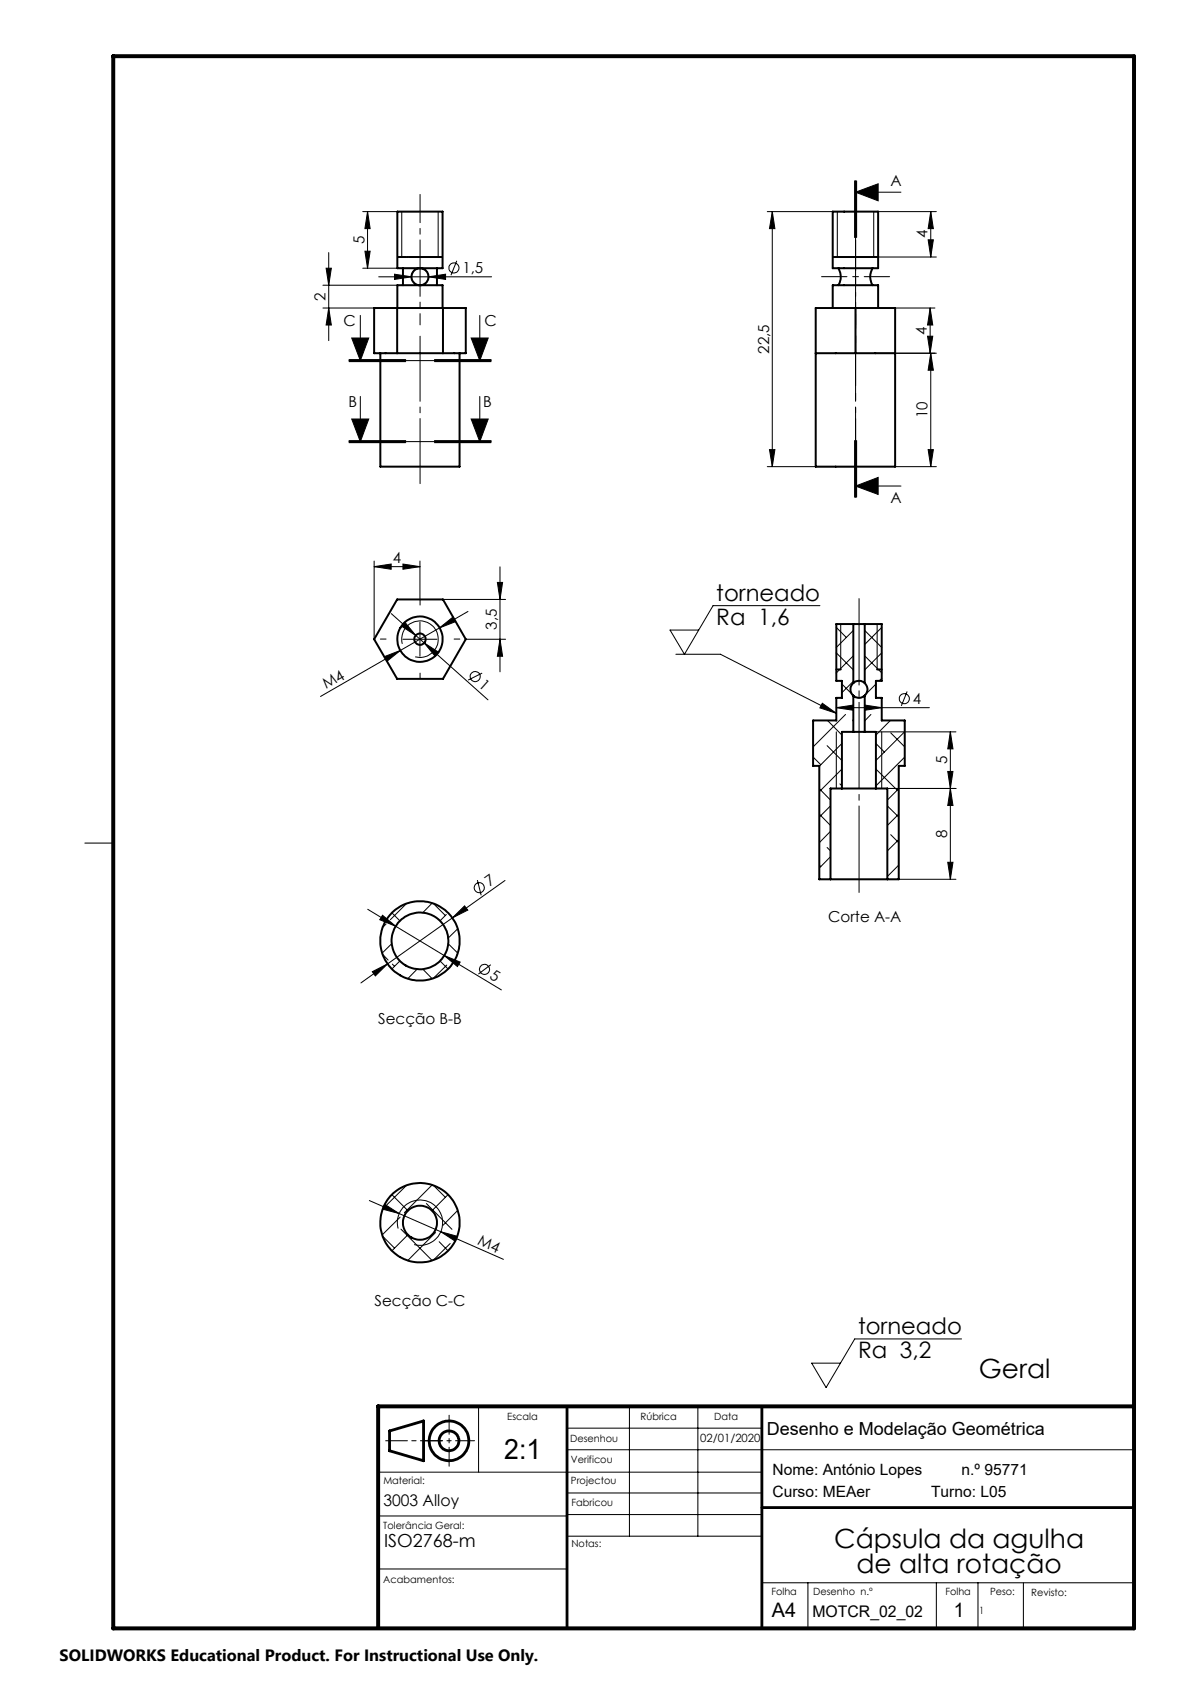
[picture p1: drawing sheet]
<svg xmlns="http://www.w3.org/2000/svg" width="210mm" height="297mm" viewBox="0 0 210 297" stroke-linecap="round" stroke-linejoin="round" font-family="sans-serif">
<g fill="none" stroke="#000" stroke-width=".18">
<path d="M64 37.3h10M64.8 37.3v10M64.8 37.3l.5 3h-1zM70.8 37.3v8M77.3 37.3v8M135.3 37.3h15.5M136.2 37.3l.4 3h-.9zM136.2 37.3v45M147.6 37.3v8M150.7 31.9v10M150.8 33.9h8.1M150.8 33.9l4-1.5v3z"/>
<path d="M150.9 31.9v10M151 31.9v10M164.1 37.3l.5 3h-.9zM164.1 37.3v8M165.1 37.3h-11v8h11M56.9 54.3h9.1M56.9 50.3h13.2M57.5 47.3h.9l-.4 3zM58 54.3l.4 3h-.9zM58 44.6v15.5M62 59.6h3l-1.5 4zM63.5 55.6v8"/>
<path d="M64 47.3h10M64.3 44.3h1l-.5 3zM66.8 48.8h19.9M69.6 48.4l3 .4-3 .5zM75.6 48.8l3-.4v.9zM80.5 46l-1 2.5M83.1 59.6h3l-1.5 4zM84.6 55.6v8M157.8 54.3h7.1M163.5 59.3h1l-.5 3zM163.7 42.3h.9l-.5 3zM164 54.3l.5 3h-1z"/>
<path d="M164 54.3v8M61.5 78.1h10zM61.5 77.9h10M61.5 77.7h10M61.5 63.6h10M61.5 63.4h10M61.5 63.8h10M62 73.9h3l-1.5 4zM63.5 69.9v8M76.6 77.9h10M76.6 77.7h10M76.6 78.1h10"/>
<path d="M76.6 63.6h10M76.6 63.4h10M76.6 63.8h10M83.1 73.9h3l-1.5 4zM84.6 69.9v8M135.7 79.3h.9l-.4 3zM150.7 77.7v10M150.9 77.7v10M151 77.7v10M154.3 62.3h10.8M163.7 79.3h.9l-.5 3zM164.1 62.3v20"/>
<path d="M164.1 62.3l.5 3h-.9zM66 99.9l3-.4v.9zM66 99v13.7M66 99.9h8M71 99.5l3 .4-3 .5zM74 99v6.7M88.2 100v18.5M135.3 82.3h15.5M150.8 85.7h8.1M150.8 85.7l4-1.5v3zM157.8 82.3h7.3M67.8 115.8l2.8-1.1-2.4 1.9z"/>
<path d="M69 108.2l4.3 3.9M70.6 114.7l-14.1 8.1M70.9 113.6a3.2 3.2 0 0 1 2.9-4.1 3.2 3.2 0 0 1 3.5 3.5 3.2 3.2 0 0 1-4.1 2.8M71 112.7h6M71.4 109.7l1.9 2.4-2.5-1.7zM73.3 112.1l1.5 1.3M74 109.7v6M74.8 113.4l11.2 10M74.8 113.4l2.5 1.6-.6 .7zM77.5 110.7l2.4-1.9 .4 .8zM77.5 110.7l-6.9 4M78.1 105.7h11"/>
<path d="M82.1 112.7h7M82.5 107.8l-5 2.9M85 118.7l-2.5 1.2M87.7 102.7h.9l-.4 3zM88.2 112.7l.4 3h-.9zM119.2 115.4h7.8l20.5 10.4M144.6 106.8h-18.9l-5 8.6-2.6-4.3h5.1M147.5 115.1l3 3M147.5 110.7l1.7 1.7M148.2 110.1v8M150.5 111.2l-3 3M150.5 115.7l-3 3"/>
<path d="M152.5 111.2l3 3M152.6 115.8l2.9 2.9M154.7 110.1v8M155.5 110.7l-3 3M155.5 115.1l-3 3M155.5 119.7l-.5 .4M143.4 133.5l1.3 1.4M143.5 127.1l-.1 .1M144.5 139.1l1.9 2M145 124l2.5 1.8-2.9-1zM145.8 131.5l2.6 2.6M145.9 127.1l2.5 2.5"/>
<path d="M147.5 129.1v10M147.5 124.8l3-.4v.9zM147.5 124.8h16.4M147.5 123.1v.1M148.1 138.3l.3 .3M148.4 131.1l-3.9 4M148.4 135.6l-3.9 4M148.4 120.6l1.8 1.8M149.1 126l-5.7 5.7M150.3 127l.2 .1M150.5 120.2l-2.1 2M152.5 124.4l3 .4-3 .5z"/>
<path d="M153.6 126l-1.1 1.1M154.4 129.1h14.2M154.4 120.6l-1.7 1.8M154.4 135.6l3.8 3.7M154.4 131.1l1.5 1.5M155.4 123.1l.1 .1M155.5 129.1v10M156.5 139.1h12.1M157 127.1l-2.6 2.5M157.1 129.3l2.4 2.4M158.5 139.1l-2 2M159.4 127.1l.1 .1"/>
<path d="M159.5 129l-5.1 5.1M159.5 133.5l-5.1 5.1M159.9 122l-1 2.5M167.1 136.1h.9l-.4 3zM167.6 129.1l.4 3h-.9zM167.6 139.1l.4 3h-.9zM167.6 129.1v26M15 148.7h5M71.6 159.4l-2.8 2.8M76.2 159.3l-1.7 1.7M76.4 159.4l2.1 2.1M84.2 155.2l.6 2.7"/>
<path d="M89 155.3l-20.7 14.7M144.5 152.6l.2 .2M144.5 143.6l1.9 2M145.8 149.5l.6 .6M146.4 142.1l-1.9 2M146.4 146.6l-1.9 2M146.4 151.1l-1.9 2M156.5 142.1l2 2M157.1 147.2l1.4 1.4M158.5 155.1h10.1M158.5 143.6l-2 2M158.5 148.1l-2 2"/>
<path d="M158.5 152.6l-2 2M167.1 152.1h.9l-.4 3zM64.8 160.4l13.5 8.1M65.7 171.4l2.6-1.4-2.1 2.1zM67.5 161.4l2.3 2-2.8-1.2zM67.5 168.3l.9 1M68.1 162.9l-.6 .6M68.3 170l-4.7 3.4M69.1 166.4l-1.7 1.7M69.1 161l1.4 1.4M69.2 170l.4 .4M70.5 169.5l-1.4 1.4"/>
<path d="M73.6 170.9l-1.7 1.7M74.5 170.9l1.7 1.7M77.6 169.5l1.4 1.4M78.3 168.5l10.1 6.1M78.3 168.5l2.8 1.2-.5 .8zM78.7 161.3l-1.1 1.1M78.8 170.2l-2.4 2.3M79 166.4l1.7 1.7M79.8 161.9l2.1-2.1 .6 .7zM80.6 168.3l-.1 .1M80.7 163.8l-1.7 1.6M86.5 170.1l-2.2 1.7"/>
<path d="M65.1 211.7l12.6 5.5M67.5 218l2.1 2.1M67.8 212.4l2.6 1.6-2.9-.7zM69.1 210.7l2.8 2.8M70.2 216.7a4 4 0 0 1 3.5-5 4 4 0 0 1 4.3 4.3 4 4 0 0 1-5 3.5M70.6 214.7l-3.2 3.1M70.7 216.8l5.5 5.5M71.6 209.1l-3.4 3.4M71.9 217.8l-2.8 2.8M75.2 212.3l4.5 4.5M76.2 209l-4.9 4.9M76.4 209.1l2.1 2.1"/>
<path d="M76.8 217.4l-4.9 4.9M77.4 219l1.6 1.6M77.7 217.2l2.9 .8-.3 .9zM77.7 217.2l11.1 4.9M79 210.7l-2.8 2.8M79.4 219.3l-3 2.9M80.7 213.5l-2.6 2.6M169.5 236.1h-18.8l-5 8.6-2.6-4.3h5.1M66.7 259.6h67.6M84.4 248v11.6M100 251.9h34.3M100 255.7h100"/>
<path d="M111 248v22.9M123 248v22.9M66.7 276.7h33.3M66.7 267.4h33.3M100 270.9h34.3M100 263.3h34.3M100 267.1h34.3M134.3 279.1h65.5M142.5 279.1v8M165.1 279.1v8M172.4 279.1v8M180.4 279.1v8"/>
<circle cx="74.1" cy="48.8" r="1.5"/>
<circle cx="80" cy="47.3" r=".89"/>
<circle cx="83.8" cy="119.3" r=".88"/>
<circle cx="159.4" cy="123.2" r=".89"/>
<circle cx="84.5" cy="156.6" r=".88"/>
<circle cx="85.4" cy="170.9" r=".89"/>
</g>
<g fill="none" stroke="#000" stroke-width=".35">
<path d="M70.1 37.3h7.9v10h-7.9zM146.8 37.3h8v10h-8zM66 54.3h16.1v8h-16.1zM70.1 45.3h7.9M71 47.3v3M77 47.3v3M78 54.3v-4h-7.9l-.1 12M78.1 54.3v8M143.8 54.3h14v28h-14zM146.8 54.3v-4h8v4M146.8 45.3h8M147.8 47.3a3.1 3.1 0 0 1 0 3"/>
<path d="M150.8 54.3v8M153.8 47.3a3 3 0 0 0 0 3M67.1 62.3v20h13.9v-20M143.8 62.3h14M70 105.7h8.1l4 7-4 7h-8.1l-4-7zM147.5 118.1h.7M150.5 110.1h2M150.5 110.1h-3v10h.9v3h-.9v4h-4.1v8h1.1v20h1.9M150.5 110.1v10.4M152.5 110.1h3v10h-1.1v3h1.1v4h4v8h-1v20h-2M152.5 110.1v10.4M154.7 118.1h.8"/>
<path d="M148.4 139.1h6M148.4 139.1h-2v16M150.5 120.5a1.5 1.5 0 0 0 0 2.2M150.5 120.5a1.49 1.49 0 0 1 2 0M150.5 122.7a1.48 1.48 0 0 0 2 0M150.5 129.1h2M150.5 129.1h-2.1v10M150.5 122.7v6.4M152.5 120.5a1.5 1.5 0 0 1 0 2.2M152.5 129.1h1.9v10M152.5 122.7v6.4M154.4 139.1h2.1v16"/>
<path d="M146.4 155.1h10.1"/>
<circle cx="74.1" cy="48.8" r="1.51"/>
<circle cx="74.1" cy="112.7" r="4"/>
<circle cx="74.1" cy="112.7" r="1.01"/>
<circle cx="74" cy="166" r="7"/>
<circle cx="74.1" cy="166" r="5"/>
<circle cx="74" cy="215.6" r="7"/>
<circle cx="74" cy="215.6" r="3"/>
</g>
<g fill="none" stroke="#000" stroke-width=".5">
<path d="M68.7 252.4l6-1.8v7l-6-1.7zM100 248v39.1M134.3 248v39.1M134.3 265.9h65.5"/>
<circle cx="79.2" cy="254.1" r="3.5"/>
<circle cx="79.2" cy="254.1" r="1.76"/>
</g>
<path d="M74.1 47.3v3M150.9 47.3v3M68.1 112.7h-1M74.1 106.7v-1M74.1 118.7v1M80.1 112.7h1" fill="none" stroke="#000" stroke-width=".18" stroke-dasharray="15.2 1 1 1"/>
<path d="M86.6 77.9h-25.1M86.6 63.6h-25.1" fill="none" stroke="#000" stroke-width=".18" stroke-dasharray="6.3 1.3 1.3 1.3" stroke-dashoffset=".8"/>
<path d="M150.9 31.9v55.8" fill="none" stroke="#000" stroke-width=".18" stroke-dasharray="6.3 1.3 1.3 1.3" stroke-dashoffset=".7"/>
<path d="M74.1 59.3v26M150.9 59.3v26" fill="none" stroke="#000" stroke-width=".18" stroke-dasharray="15.2 1 1 1" stroke-dashoffset="3.8"/>
<path d="M74.1 50.3v7M150.9 50.3v7" fill="none" stroke="#000" stroke-width=".18" stroke-dasharray="15.2 1 1 1" stroke-dashoffset="13.3"/>
<path d="M74.1 34.3v13M150.9 34.3v13" fill="none" stroke="#000" stroke-width=".18" stroke-dasharray="15.2 1 1 1" stroke-dashoffset="10.3"/>
<path d="M156.9 48.8h-12" fill="none" stroke="#000" stroke-width=".18" stroke-dasharray="15.2 1 1 1" stroke-dashoffset="10.8"/>
<path d="M151.5 104.9v53.2" fill="none" stroke="#000" stroke-width=".18" stroke-dasharray="15.2 1 1 1" stroke-dashoffset="-.7"/>
<path d="M74.7 254.1h9M79.2 249.6v9" fill="none" stroke="#000" stroke-width=".18" stroke-dasharray="5.1 .8 .8 .8" stroke-dashoffset="1.7"/>
<path d="M78 254.1h-10" fill="none" stroke="#000" stroke-width=".18" stroke-dasharray="5.1 .8 .8 .8" stroke-dashoffset="1.2"/>
<path d="M20 9.9h180v277.3h-180zM199.8 248h-133.1v39.1" fill="none" stroke="#000" stroke-width=".7"/>
<g fill="#000">
<path d="M145 124l2.5 1.8-2.9-1z"/>
<path d="M64.8 37.3l.5 3h-1zM64.3 44.3h1l-.5 3zM167.6 129.1l.4 3h-.9zM167.1 136.1h.9l-.4 3z"/>
<path d="M136.2 37.3l.4 3h-.9zM135.7 79.3h.9l-.4 3z"/>
<path d="M150.8 33.9l4-1.5v3zM150.8 85.7l4-1.5v3z"/>
<path d="M57.5 47.3h.9l-.4 3zM58 54.3l.4 3h-.9zM164.1 37.3l.5 3h-.9zM163.7 42.3h.9l-.5 3z"/>
<path d="M69.6 48.4v.9l3-.5zM75.6 48.8l3 .5v-.9z"/>
<path d="M164 54.3l.5 3h-1zM163.5 59.3h1l-.5 3z"/>
<path d="M83.1 59.6h3l-1.5 4zM62 59.6h3l-1.5 4z"/>
<path d="M83.1 73.9h3l-1.5 4zM62 73.9h3l-1.5 4z"/>
<path d="M66 99.9l3-.4v.9zM71 99.5l3 .4-3 .5z"/>
<path d="M163.7 79.3h.9l-.5 3zM164.1 62.3l.5 3h-.9z"/>
<path d="M71.4 109.7l-.6 .7 2.5 1.7zM74.8 113.4l1.9 2.3 .6-.7z"/>
<path d="M77.5 110.7l2.8-1.1-.4-.8zM67.8 115.8l.4 .8 2.4-1.9z"/>
<path d="M87.7 102.7h.9l-.4 3zM88.2 112.7l.4 3h-.9z"/>
<path d="M147.5 124.8l3-.4v.9zM152.5 124.4l3 .4-3 .5z"/>
<path d="M167.6 139.1l.4 3h-.9zM167.1 152.1h.9l-.4 3z"/>
<path d="M65.7 171.4l.5 .7 2.1-2.1zM79.8 161.9l2.7-1.4-.6-.7z"/>
<path d="M67.5 161.4l-.5 .8 2.8 1.2zM78.3 168.5l2.3 2 .5-.8z"/>
<path d="M67.8 212.4l-.3 .9 2.9 .7zM77.7 217.2l2.6 1.7 .3-.9z"/>
</g>
<text font-size="4.9" x="88.9" y="257.4">2:1</text>
<g font-size="4.7">
<text x="172.6" y="242.9">Geral</text>
<text x="147.1" y="272.9">Cápsula da agulha</text>
<text x="151" y="277.5">de alta rotação</text>
</g>
<g font-size="4">
<text x="126.3" y="105.9">torneado</text>
<text x="126.3" y="110.2">Ra 1,6</text>
<text x="151.3" y="239.5">Ra 3,2</text>
<text x="151.3" y="235.3">torneado</text>
</g>
<g font-size="3.5">
<text x="136.1" y="285.2">A4</text>
<text x="168.2" y="285.2">1</text>
</g>
<g font-size="3.2">
<text x="135.2" y="253">Desenho e Modelação Geométrica</text>
<text x="67.7" y="272.8">ISO2768-m</text>
</g>
<text font-size="2.9" x="10.5" y="292.9">SOLIDWORKS Educational Product. For Instructional Use Only.</text>
<g font-size="2.8">
<text x="67.6" y="265.7">3003 Alloy</text>
<text x="143.3" y="285.2">MOTCR_02_02</text>
</g>
<g font-size="2.7">
<text x="157" y="32.7">A</text>
<text x="64.2" y="43" transform="rotate(-90 64.2 43)">5</text>
<text x="163.6" y="42" transform="rotate(-90 163.6 42)">4</text>
<text x="57.4" y="53" transform="rotate(-90 57.4 53)">2</text>
<text x="81.5" y="48.2">1,5</text>
<text x="60.6" y="57.6">C</text>
<text x="85.4" y="57.6">C</text>
<text x="163.4" y="59" transform="rotate(-90 163.4 59)">4</text>
<text x="135.6" y="62.4" transform="rotate(-90 135.6 62.4)">22,5</text>
<text x="61.4" y="71.8">B</text>
<text x="85.2" y="71.8">B</text>
<text x="163.6" y="73.8" transform="rotate(-90 163.6 73.8)">10</text>
<text x="157" y="88.7">A</text>
<text x="69.3" y="99.3">4</text>
<text x="87.6" y="111.1" transform="rotate(-90 87.6 111.1)">3,5</text>
<text x="57.5" y="121.6" transform="rotate(-30 57.5 121.6)">M4</text>
<text x="84.2" y="121" transform="rotate(42 84.2 121)">1</text>
<text x="160.9" y="124.2">4</text>
<text x="167" y="134.8" transform="rotate(-90 167 134.8)">5</text>
<text x="167" y="147.8" transform="rotate(-90 167 147.8)">8</text>
<text x="86.3" y="156.5" transform="rotate(-35 86.3 156.5)">7</text>
<text x="146" y="162.6">Corte A-A</text>
<text x="86.2" y="172.5" transform="rotate(31 86.2 172.5)">5</text>
<text x="66.7" y="180.6">Secção B-B</text>
<text x="84" y="219.4" transform="rotate(24 84 219.4)">M4</text>
<text x="66" y="230.3">Secção C-C</text>
<text x="136.2" y="264">Curso: MEAer</text>
<text x="136.2" y="260.2">Nome: António Lopes</text>
<text x="164.2" y="264">Turno: L05</text>
<text x="169.5" y="260.2">n.º 95771</text>
</g>
<text font-size="2" x="123.5" y="254.3">02/01/2020</text>
<g font-size="1.8">
<text x="89.4" y="250.5">Escala</text>
<text x="112.9" y="250.4">Rúbrica</text>
<text x="125.9" y="250.4">Data</text>
<text x="100.5" y="254.3">Desenhou</text>
<text x="67.6" y="261.8">Material:</text>
<text x="100.7" y="258.1">Verificou</text>
<text x="100.7" y="261.8">Projectou</text>
<text x="67.6" y="269.6">Tolerância Geral:</text>
<text x="100.8" y="265.6">Fabricou</text>
<text x="100.8" y="272.9">Notas:</text>
<text x="67.6" y="279.3">Acabamentos:</text>
<text x="136" y="281.4">Folha</text>
<text x="143.4" y="281.4">Desenho n.º</text>
<text x="166.7" y="281.4">Folha</text>
<text x="174.6" y="281.4">Peso:</text>
<text x="181.8" y="281.4">Revisto:</text>
<text x="172.7" y="284.7">1</text>
</g>
</svg>
